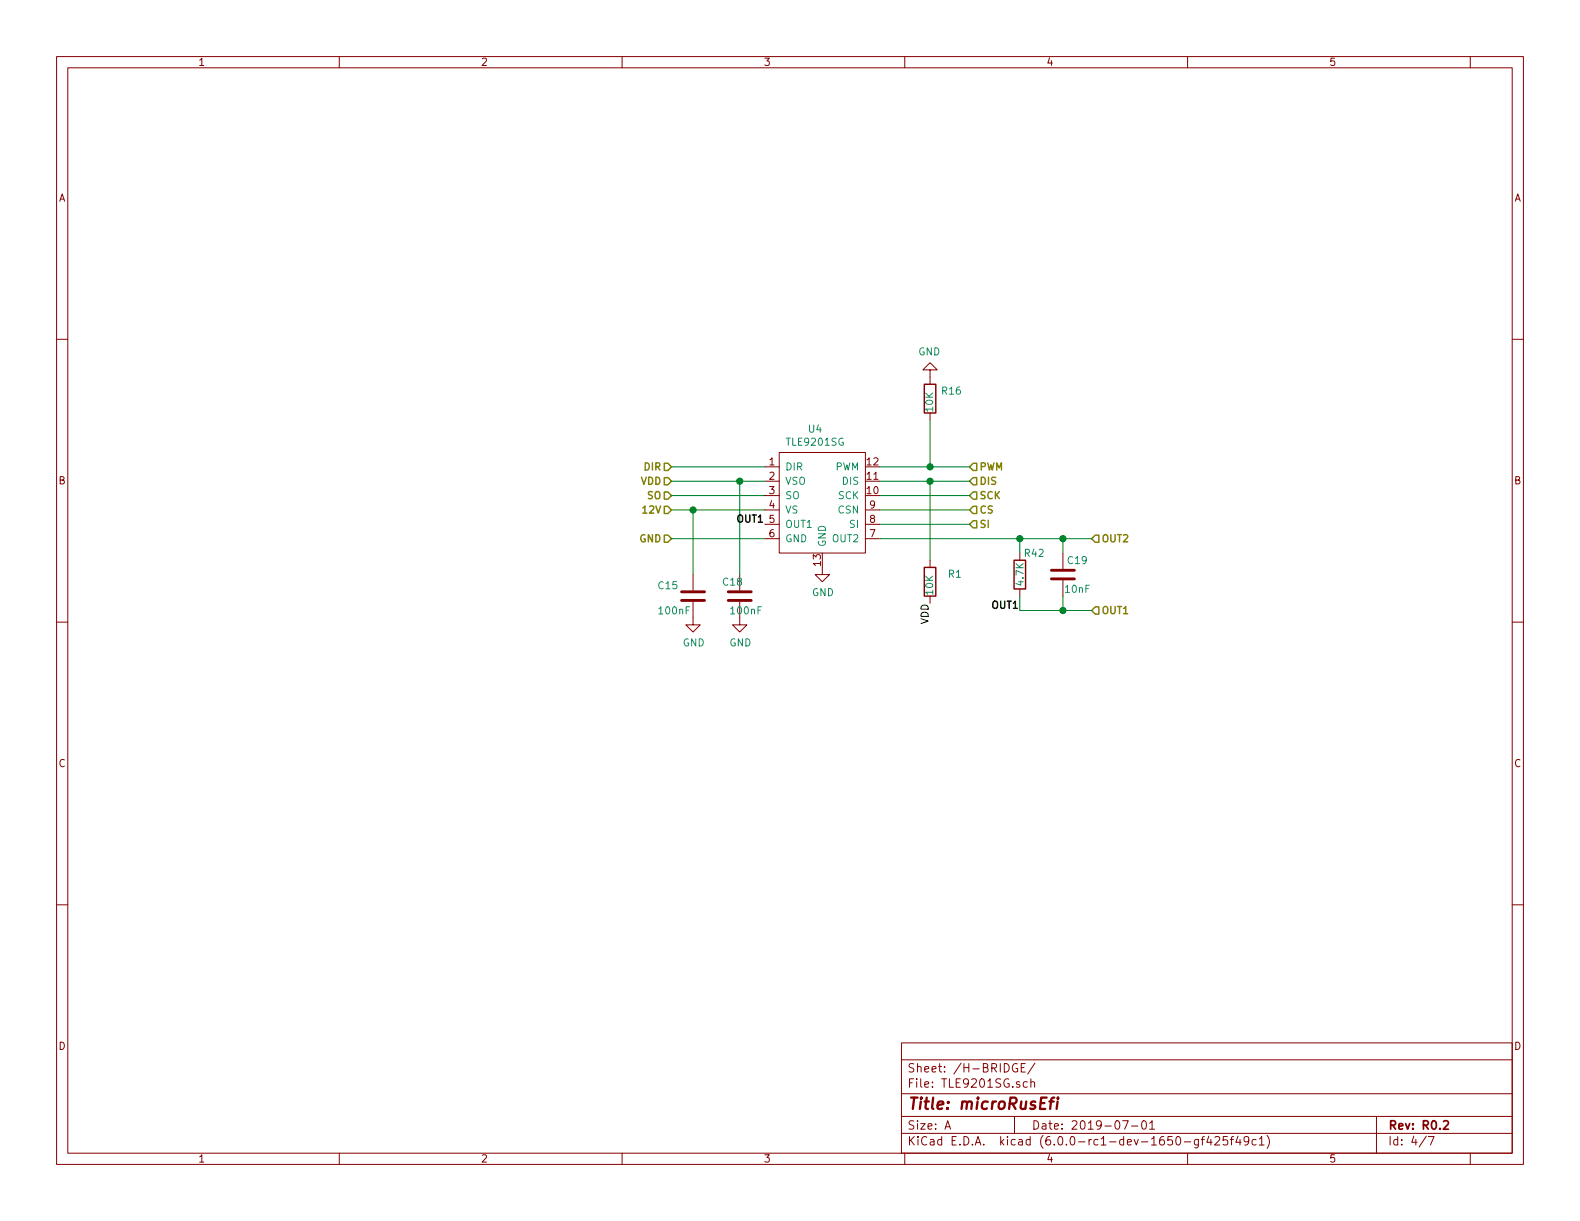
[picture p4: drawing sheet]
EESchema Schematic File Version 4
LIBS:microRusEfi-cache
EELAYER 29 0
EELAYER END
$Descr A 11000 8500
encoding utf-8
Sheet 4 7
Title "microRusEfi"
Date "2019-07-01"
Rev "R0.2"
Comp ""
Comment1 ""
Comment2 ""
Comment3 ""
Comment4 ""
$EndDescr
Text HLabel 7600 3750 2    50   Input ~ 10
OUT2
Text HLabel 7600 4250 2    50   Input ~ 10
OUT1
Text HLabel 4675 3550 0    50   Input ~ 10
12V
Text HLabel 4675 3350 0    50   Input ~ 10
VDD
Text HLabel 4675 3250 0    50   Input ~ 10
DIR
Text HLabel 4675 3450 0    50   Input ~ 10
SO
Text HLabel 6750 3250 2    50   Input ~ 10
PWM
Text HLabel 6750 3350 2    50   Input ~ 10
DIS
Text HLabel 6750 3450 2    50   Input ~ 10
SCK
Text HLabel 6750 3550 2    50   Input ~ 10
CS
Text HLabel 6750 3650 2    50   Input ~ 10
SI
Text HLabel 4675 3750 0    50   Input ~ 10
GND
Wire Wire Line
	6750 3250 6475 3250
Wire Wire Line
	6750 3450 6125 3450
Wire Wire Line
	6750 3550 6125 3550
Wire Wire Line
	6750 3650 6125 3650
Wire Wire Line
	4675 3750 5325 3750
Wire Wire Line
	4675 3550 4825 3550
Wire Wire Line
	5325 3450 4675 3450
Wire Wire Line
	4675 3250 5325 3250
$Comp
L power:GND #PWR0109
U 1 1
P 5725 3950
F 0 "#PWR0109" H 5725 3700 50  0001 C CNN
F 1 "GND" H 5730 3777 50  0000 C CNN
F 2 "" H 5725 3950 50  0001 C CNN
F 3 "" H 5725 3950 50  0001 C CNN
	1    5725 3950
	1    0    0    -1  
$EndComp
Wire Wire Line
	4825 3550 4825 4000
Connection ~ 4825 3550
Wire Wire Line
	4825 3550 5325 3550
$Comp
L Device:C C15
U 1 1
P 4825 4150
F 0 "C15" H 4575 4225 50  0000 L CNN
F 1 "100nF" H 4575 4050 50  0000 L CNN
F 2 "Capacitor_SMD:C_0603_1608Metric" H 4863 4000 50  0001 C CNN
F 3 "~" H 4825 4150 50  0001 C CNN
F 4 "C0603C104J5RACTU" H 0   0   50  0001 C CNN "Part #"
F 5 "DIGI" H 0   0   50  0001 C CNN "VEND"
F 6 "399-7844-1-ND" H 0   0   50  0001 C CNN "VEND#"
F 7 "KEMET" H 0   0   50  0001 C CNN "Manufacturer"
	1    4825 4150
	1    0    0    -1  
$EndComp
$Comp
L Device:R R1
U 1 1
P 6475 4050
F 0 "R1" H 6250 4000 50  0000 L CNN
F 1 "10K" V 6475 4000 50  0000 L CNN
F 2 "Resistor_SMD:R_0603_1608Metric" V 6405 4050 50  0001 C CNN
F 3 "~" H 6475 4050 50  0001 C CNN
F 4 "RMCF0603JT10K0" H 0   0   50  0001 C CNN "Part #"
F 5 "DIGI" H 0   0   50  0001 C CNN "VEND"
F 6 "RMCF0603JT10K0CT-ND" H 0   0   50  0001 C CNN "VEND#"
F 7 "StackPole" H 0   0   50  0001 C CNN "Manufacturer"
	1    6475 4050
	-1   0    0    1   
$EndComp
$Comp
L power:GND #PWR0110
U 1 1
P 4825 4300
F 0 "#PWR0110" H 4825 4050 50  0001 C CNN
F 1 "GND" H 4830 4127 50  0000 C CNN
F 2 "" H 4825 4300 50  0001 C CNN
F 3 "" H 4825 4300 50  0001 C CNN
	1    4825 4300
	1    0    0    -1  
$EndComp
$Comp
L power:GND #PWR0161
U 1 1
P 6475 2625
F 0 "#PWR0161" H 6475 2375 50  0001 C CNN
F 1 "GND" H 6480 2452 50  0000 C CNN
F 2 "" H 6475 2625 50  0001 C CNN
F 3 "" H 6475 2625 50  0001 C CNN
	1    6475 2625
	-1   0    0    1   
$EndComp
Wire Wire Line
	6125 3350 6475 3350
Wire Wire Line
	6475 3350 6475 3900
Connection ~ 6475 3350
Wire Wire Line
	6475 3350 6750 3350
$Comp
L Device:C C18
U 1 1
P 5150 4150
F 0 "C18" H 5025 4250 50  0000 L CNN
F 1 "100nF" H 5075 4050 50  0000 L CNN
F 2 "Capacitor_SMD:C_0603_1608Metric" H 5188 4000 50  0001 C CNN
F 3 "~" H 5150 4150 50  0001 C CNN
F 4 "C0603C104J5RACTU" H 0   0   50  0001 C CNN "Part #"
F 5 "DIGI" H 0   0   50  0001 C CNN "VEND"
F 6 "399-7844-1-ND" H 0   0   50  0001 C CNN "VEND#"
F 7 "KEMET" H 0   0   50  0001 C CNN "Manufacturer"
	1    5150 4150
	1    0    0    -1  
$EndComp
$Comp
L power:GND #PWR0189
U 1 1
P 5150 4300
F 0 "#PWR0189" H 5150 4050 50  0001 C CNN
F 1 "GND" H 5155 4127 50  0000 C CNN
F 2 "" H 5150 4300 50  0001 C CNN
F 3 "" H 5150 4300 50  0001 C CNN
	1    5150 4300
	1    0    0    -1  
$EndComp
Wire Wire Line
	5150 4000 5150 3350
$Comp
L Device:R R42
U 1 1
P 7100 4000
F 0 "R42" H 7200 4150 50  0000 C CNN
F 1 "4.7K" V 7100 4000 50  0000 C CNN
F 2 "Resistor_SMD:R_0603_1608Metric" H 7100 4000 50  0001 C CNN
F 3 "~" H 7100 4000 50  0001 C CNN
F 4 "DIGI" H 1800 450 50  0001 C CNN "VEND"
F 5 "RMCF0603JT4K70" H 0   0   50  0001 C CNN "Part #"
F 6 "RMCF0603JT4K70CT-ND" H 0   0   50  0001 C CNN "VEND#"
F 7 "StackPole" H 0   0   50  0001 C CNN "Manufacturer"
	1    7100 4000
	1    0    0    -1  
$EndComp
$Comp
L Device:C C19
U 1 1
P 7400 4000
F 0 "C19" H 7500 4100 50  0000 C CNN
F 1 "10nF" H 7500 3900 50  0000 C CNN
F 2 "Capacitor_SMD:C_0603_1608Metric" H 7400 4000 50  0001 C CNN
F 3 "~" H 7400 4000 50  0001 C CNN
F 4 "C0603C103K1RACTU" H 0   0   50  0001 C CNN "Part #"
F 5 "DIGI" H 0   0   50  0001 C CNN "VEND"
F 6 "399-3189-1-ND" H 0   0   50  0001 C CNN "VEND#"
F 7 "KEMET" H 0   0   50  0001 C CNN "Manufacturer"
	1    7400 4000
	1    0    0    -1  
$EndComp
Wire Wire Line
	7100 3850 7100 3750
Connection ~ 7100 3750
Wire Wire Line
	7100 3750 7400 3750
Wire Wire Line
	7100 4150 7100 4250
Wire Wire Line
	7100 4250 7400 4250
Wire Wire Line
	7400 4150 7400 4250
Connection ~ 7400 4250
Wire Wire Line
	7400 4250 7600 4250
Wire Wire Line
	7400 3850 7400 3750
Connection ~ 7400 3750
Wire Wire Line
	7400 3750 7600 3750
$Comp
L rusefi_tle9201:TLE9201SG U4
U 1 1
P 5525 3100
F 0 "U4" H 5675 3215 50  0000 C CNN
F 1 "TLE9201SG" H 5675 3124 50  0000 C CNN
F 2 "Package_SO:Infineon_PG-DSO-12-11" H 5525 3100 50  0001 C CNN
F 3 "" H 5525 3100 50  0001 C CNN
F 4 "TLE9201SG" H 0   0   50  0001 C CNN "Part #"
F 5 "DIGI" H 0   0   50  0001 C CNN "VEND"
F 6 "TLE9201SGAUMA1CT-ND" H 0   0   50  0001 C CNN "VEND#"
F 7 "Infineon " H 0   0   50  0001 C CNN "Manufacturer"
	1    5525 3100
	1    0    0    -1  
$EndComp
Wire Wire Line
	6125 3750 7100 3750
Text Label 5325 3650 2    50   ~ 10
OUT1
Text Label 7100 4250 2    50   ~ 10
OUT1
Connection ~ 5150 3350
Wire Wire Line
	5150 3350 5325 3350
Wire Wire Line
	4675 3350 5150 3350
Text Label 6475 4200 3    50   ~ 0
VDD
Wire Wire Line
	6475 3250 6475 2925
Connection ~ 6475 3250
Wire Wire Line
	6475 3250 6125 3250
$Comp
L Device:R R16
U 1 1
P 6475 2775
F 0 "R16" H 6250 2725 50  0000 L CNN
F 1 "10K" V 6475 2725 50  0000 L CNN
F 2 "Resistor_SMD:R_0603_1608Metric" V 6405 2775 50  0001 C CNN
F 3 "~" H 6475 2775 50  0001 C CNN
F 4 "RMCF0603JT10K0" H 0   0   50  0001 C CNN "Part #"
F 5 "DIGI" H 0   0   50  0001 C CNN "VEND"
F 6 "RMCF0603JT10K0CT-ND" H 0   0   50  0001 C CNN "VEND#"
F 7 "StackPole" H 0   0   50  0001 C CNN "Manufacturer"
	1    6475 2775
	-1   0    0    1   
$EndComp
$EndSCHEMATC
